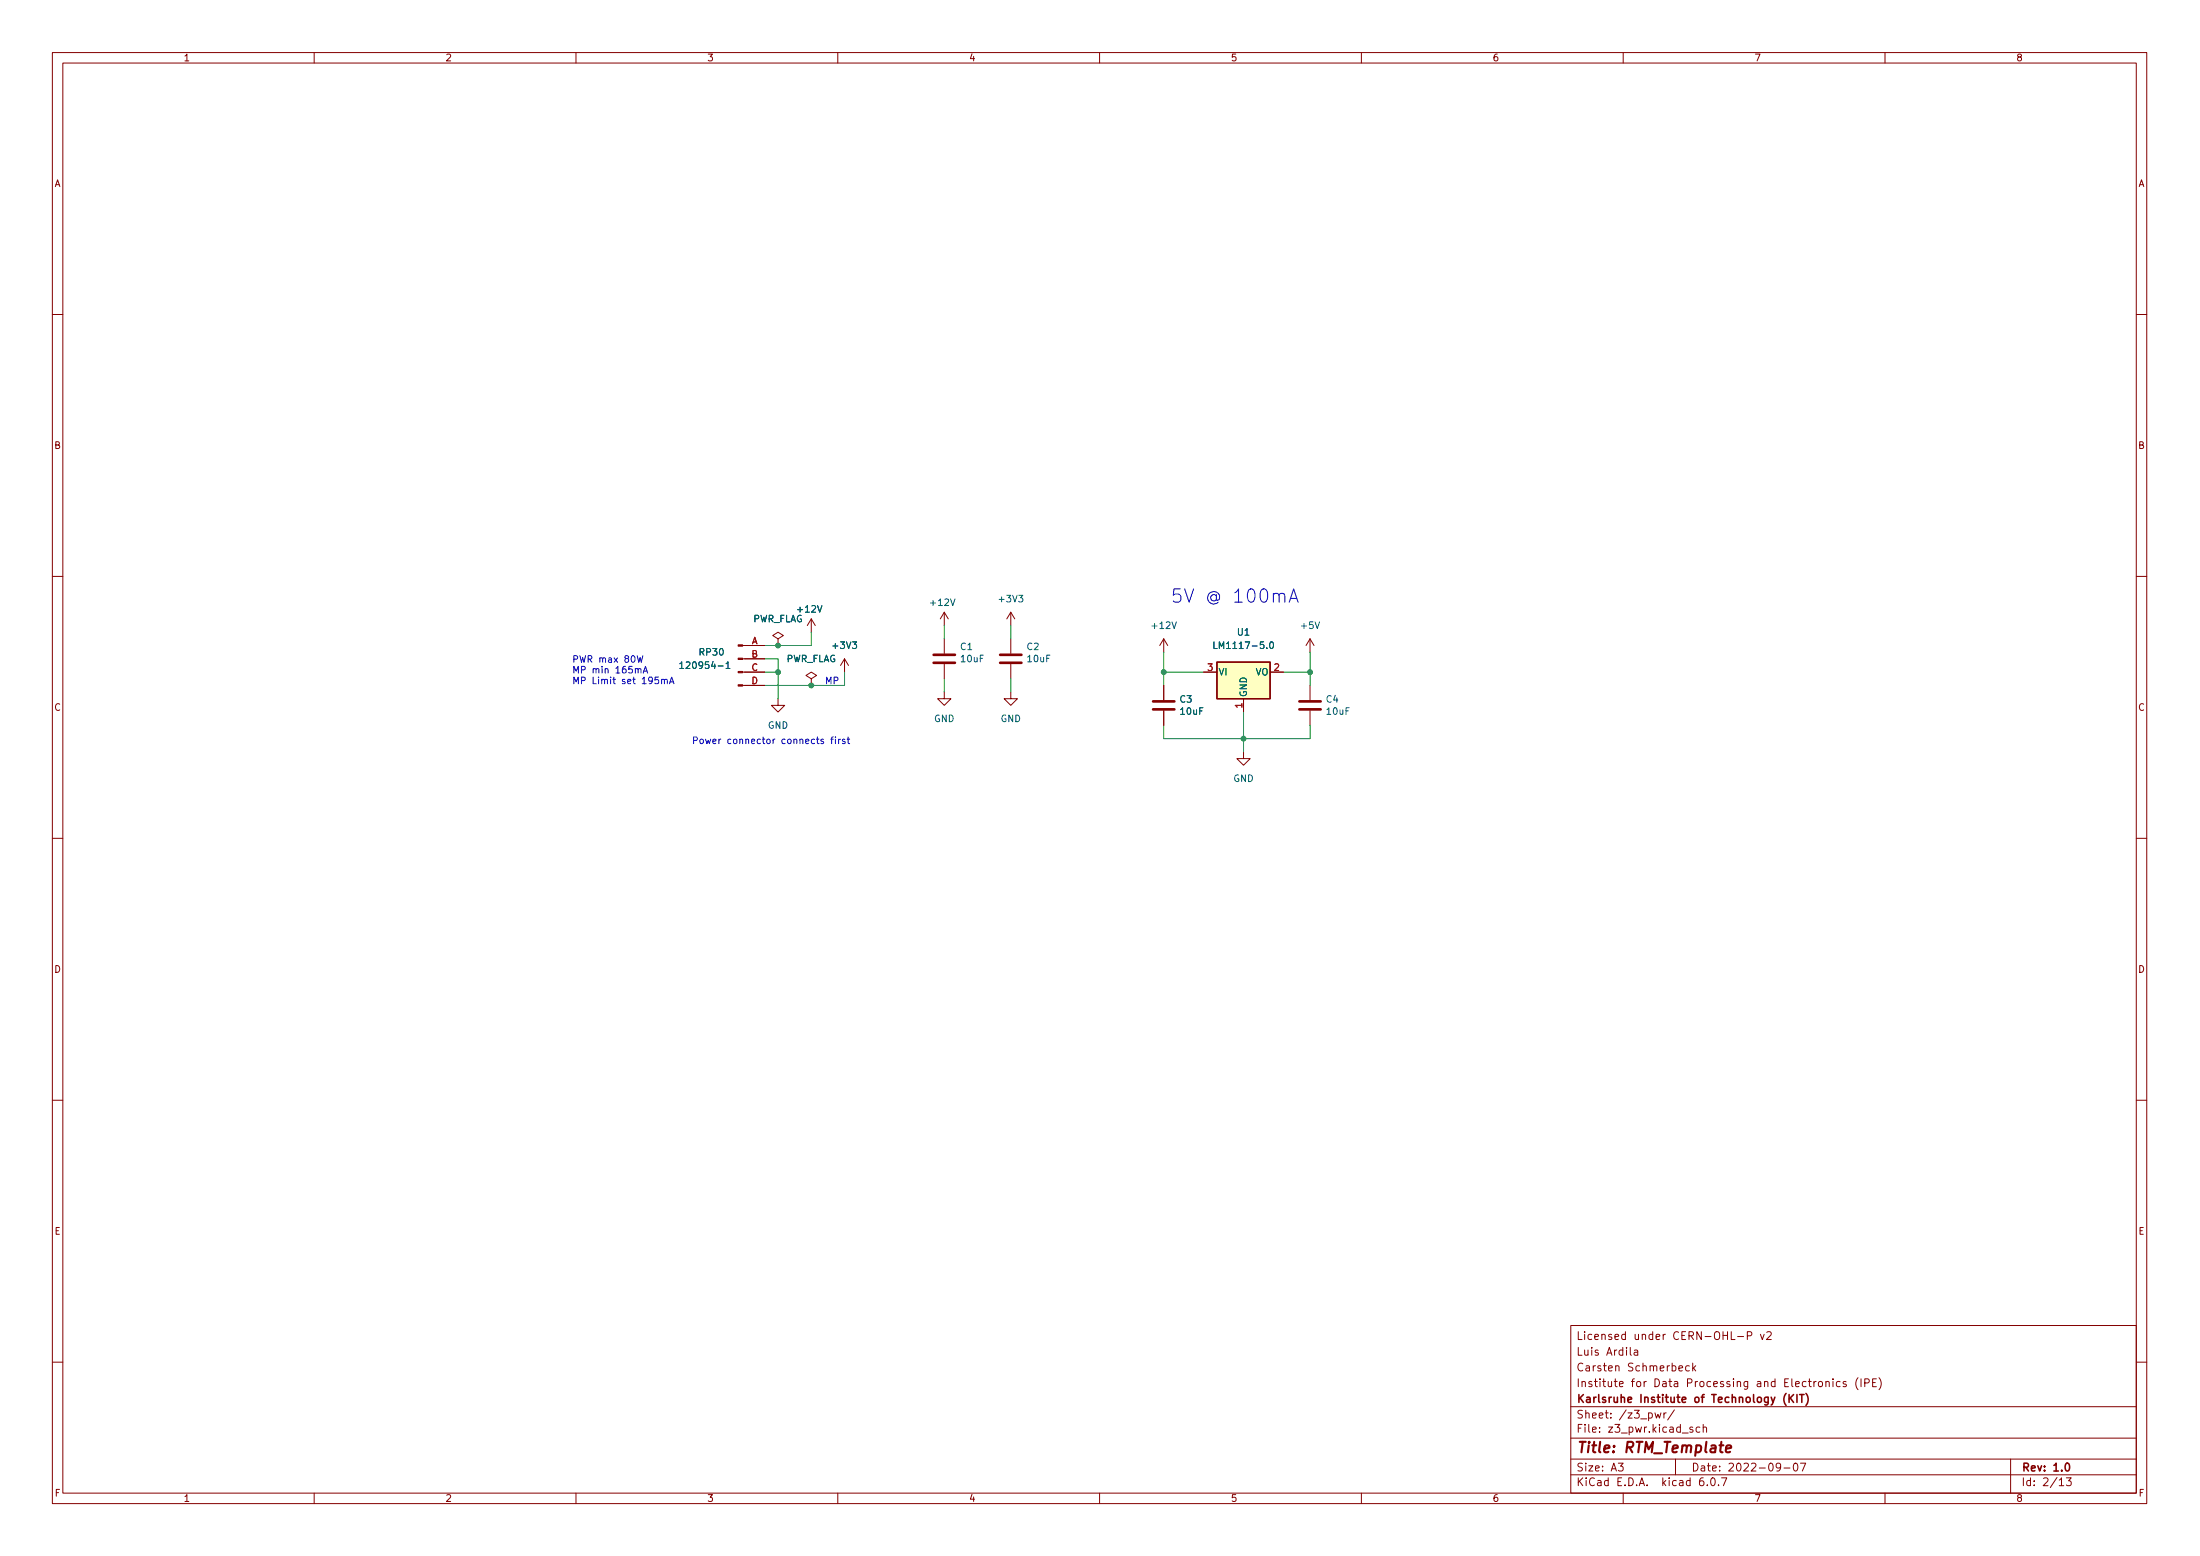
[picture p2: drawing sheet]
<svg xmlns="http://www.w3.org/2000/svg" width="420mm" height="297mm" viewBox="0 0 420 297" stroke-linecap="round" stroke-linejoin="round" font-family="sans-serif">
<g fill="none" stroke="#840000" stroke-width=".19">
<path d="M10 10h400v277h-400zM12 12h396v273h-396zM60 10v2M110 10v2M160 10v2M210 10v2M260 10v2M310 10v2M360 10v2M10 60h2M408 60h2M10 110h2"/>
<path d="M154.9 118.1l.8 1.3M154.9 118.1v2.6M154.9 118.1l-.7 1.3M180.3 116.9l.8 1.2M180.3 116.9v2.5M180.3 116.9l-.7 1.2M193 116.9v2.5M193 116.9l.8 1.2M193 116.9l-.7 1.2M408 110h2M141.8 130.8h4.2M141.8 128.3h4.2"/>
<path d="M141.8 125.8h4.2M141.8 123.2h4.2M148.6 122l1-.7-1-.6-1 .6 1 .7v1.2M148.6 123.2h.1M148.6 133.4v1.3h-1.3l1.3 1.2 1.3-1.2h-1.3M154.9 129.6l1.1-.7-1.1-.6-1 .6 1 .7v1.2M154.9 130.8h.1M161.3 125.8l.8 1.2M161.3 125.8v2.5M161.3 125.8l-.8 1.2M180.3 132.1v1.3h-1.2l1.2 1.3 1.3-1.3h-1.3M180.3 122v2.8"/>
<path d="M180.3 126.8v2.8M193 132.1v1.3h-1.2l1.2 1.3 1.3-1.3h-1.3M193 122v2.8M193 126.8v2.8M222.2 122l-.7 1.2M222.2 122v2.5M222.2 130.8v2.8M222.2 135.7v2.8M222.2 122l.8 1.2M229.9 128.3h2.5M237.5 133.4v2.5M242.6 128.3h2.5"/>
<path d="M250.2 122v2.5M250.2 130.8v2.8M250.2 135.7v2.8M250.2 122l-.8 1.2M250.2 122l.8 1.2M237.5 143.5v1.3h1.3l-1.3 1.3-1.3-1.3h1.3M10 160h2M408 160h2M10 210h2M408 210h2M300 253h108v32h-108zM311.4 257.2v1.3l.2 .2"/>
<path d="M312.1 257.8h.6l.1 .9M312.8 258.1h-.5a.29 .29 0 0 0-.2 .3 .29 .29 0 0 0 .2 .3l.5-.1M331.9 255.1h1.1M333.7 255l.7-.1 .2-.2-.1-.3-.2-.2h-.6v1.5M336.2 254.7l.4 1 .3-1M337.4 254.4l.6-.2 .2 .2 .1 .2-.9 1.1h.9M10 260h2M300 278.5h108M300 274.5h108M300 268.5h108M309.1 279.3h.9l-.5 .6 .4 .1v.7l-.2 .1-.6-.1M316.1 269.7l.3 1 .2-.7 .3 .7 .3-1"/>
<path d="M317.8 269.7v1M318.2 269.7l-.3 .1-.1 .2M319.8 269.1l-1.3 2M320 278.5v3M320.6 261.2l.8-.1-.1-.3-.4-.1-.3 .2 .1 .7h.6M322.6 260.8l-.4-.1-.3 .3 .2 .6h.5M323.3 272.5l-.4-.1-.2 .2 .1 .2 .5 .2v.3h-.6M323.3 260.2v1.5M323.4 261.1l.4 .6M323.8 260.7l-.5 .6M324.6 272.5l-.4-.1-.3 .3 .2 .6h.5M325.3 272.6l.2-.2 .4 .1v.9"/>
<path d="M325.3 271.9v1.5M340.1 280l-.3 .2h-.3l-.3-.2 .2-.6 .4-.1 .2 .2a.99 .99 0 0 1-.4 1.3h-.2M342.7 279.4l.2-.1a.8 .8 0 0 1 .5 .8 .8 .8 0 0 1-.5 .7 1 1 0 0 1-.2-1.4zM343.8 279.3h1.1l-.7 1.5M347.4 263.8l.4-.1 .3 .3v.4l-.3 .3-.4-.1-.1-.2zM348.7 263.9l.2-.2 .4 .1 .1 .9M348.7 263.7v1M350.1 263.2v.2M350.1 263.7v1M351.4 263.8l-.4-.1-.3 .3 .2 .6h.5M352.6 263.8l-.4-.1-.2 .2 .1 .2 .5 .2v.3h-.6M354.9 263a1.72 1.72 0 0 0 0 2.3"/>
<path d="M355.4 263.2v1.5M356.1 264l.7-.1 .2-.2-.1-.3-.2-.2h-.6v1.5M357.6 263.9h.5M358.4 263.2h-.8v1.5h.8M358.9 263a1.72 1.72 0 0 1 0 2.3M384 278.5v6.5M408 260h2M60 285v2M110 285v2M160 285v2M210 285v2M260 285v2"/>
<path d="M300 281.5h108M310 285v2M325.3 282.1a.59 .59 0 0 0-.7 .7v.5l.1 .2 .4 .1 .3-.1v-.5l-.1-.2-.4-.1-.3 .3M326.1 283.5v.1M326.8 282.3l.3-.2a.8 .8 0 0 1 .5 .8 .8 .8 0 0 1-.5 .7l-.3-.1-.1-.5zM328.2 283.5v.1M328.8 282.1h1l-.7 1.5M340.7 280.2h1.2M360 285v2M393.3 282.5l.4-.4v1.5M393.3 283.6h.8M394.6 282.1h1l-.5 .6 .4 .1v.7l-.2 .1-.7-.1"/>
</g>
<path d="M341.1 266a1.73 1.73 0 0 0 0 2.3M341.7 266.2v1.5M341.9 266.9l.6 .8M342.5 266.2l-.8 .9M343.2 266.2v1.5M343.7 266.2h.8M344.1 266.2v1.5M344.9 266a1.73 1.73 0 0 1 0 2.3M394.6 279.4l.2-.1a.8 .8 0 0 1 .5 .8 .8 .8 0 0 1-.5 .7 1 1 0 0 1-.2-1.4z" fill="none" stroke="#840000" stroke-width=".3"/>
<path d="M329.6 276.6l1-.2v-.4l-.6-.1-.3 .3v.9h.7" fill="none" stroke="#840000" stroke-width=".4"/>
<path d="M178.3 126.5h4.1M178.3 125h4.1M191 126.5h4.1M191 125h4.1M220.2 135.4h4.1M220.2 133.9h4.1M248.2 135.4h4M248.2 133.9h4" fill="none" stroke="#840000" stroke-width=".51"/>
<g fill="#840000" stroke="#840000" stroke-width=".19">
<path d="M141 130.7h.8v.3h-.8z"/>
<path d="M141 128.2h.8v.2h-.8z"/>
<path d="M141 125.6h.8v.3h-.8z"/>
<path d="M141 123.1h.8v.3h-.8z"/>
</g>
<path d="M129.8 126.7l.4-.4v1.3M129.8 127.6h.8M138.7 126.7l.3-.4v1.3M138.7 127.6h.7M231.8 122.5v1.3h.6M242.6 122.7l.2-.2a.68 .68 0 0 1 .4 .7 .68 .68 0 0 1-.4 .6l-.3-.5z" fill="none" stroke="#006464" stroke-width=".19"/>
<path d="M232.4 126.4h10.2v7h-10.2z" fill="#ffffc2" stroke="#ffffc2" stroke-width=".19"/>
<path d="M232.4 126.4h10.2v7h-10.2z" fill="none" stroke="#840000" stroke-width=".25"/>
<g fill="none" stroke="#0000c2" stroke-width=".19">
<path d="M246.2 115l.9-2.6 .8 2.6M246.5 114.2h1.2M121.7 125.2l.3 1.2 .2-.9 .3 .9 .3-1.2M121.9 127.8l.2-.2 .3 .1v.8M122.8 128.5l.5-1.3 .4 1.3M123 128.1h.6M125.7 129.3h-.6v.6l.2-.2 .4 .1 .1 .2-.1 .4-.1 .1-.5-.1M126.4 129.8l.1-.1h.3l.1 .8M126.4 129.7v.8M126.9 129.9l.2-.2h.3v.8M127.9 130.5l.4-1.2 .4 1.2M128 130.2h.6"/>
<path d="M157.3 141.2l-.3-.1-.2 .2v.2l.5 .1v.3h-.5M158.6 141.1h.5M159.1 140.7l-.3 .2v1.1M159.6 140.7v.1M159.6 141.1v.9M160.2 141.1v.9M160.5 141.1l-.3 .3M161.4 141.2l-.3-.1-.2 .2v.2l.5 .1v.3h-.5M161.8 141.1h.5M162 140.7v1.1l.3 .2"/>
</g>
<g fill="none" stroke="#009600" stroke-width=".19">
<path d="M180.3 119.4v2.6M193 119.4v2.6M146 125.8h2.6v7.6M146 128.3h2.6M154.9 120.7v2.5h-8.9M161.3 128.3v2.5h-15.3M180.3 129.6v2.5M193 129.6v2.5M222.2 128.3h7.7M222.2 138.5v2.5h28v-2.5M222.2 124.5v6.3M237.5 135.9v7.6"/>
<path d="M245.1 128.3h5.1M250.2 124.5v6.3"/>
</g>
<g fill="#009600" stroke="#009600" stroke-width=".19">
<circle cx="237.5" cy="141" r=".46"/>
<circle cx="250.2" cy="128.3" r=".46"/>
<circle cx="222.2" cy="128.3" r=".46"/>
<circle cx="154.9" cy="130.8" r=".46"/>
<circle cx="148.6" cy="123.2" r=".46"/>
<circle cx="148.6" cy="128.3" r=".46"/>
</g>
<text font-size="3.5" fill="#0000c2" x="223.5" y="115.1">5V @ 100mA</text>
<text font-size="2.8" fill="#840000" x="301" y="277.3">Title: RTM_Template</text>
<g font-size="2.1" fill="#840000">
<text x="301" y="255.8">Licensed under CERN-OHL-P v2</text>
<text x="301" y="261.8">Carsten Schmerbeck</text>
<text x="301" y="258.8">Luis Ardila</text>
<text x="301" y="267.8">Karlsruhe Institute of Technology (KIT)</text>
<text x="301" y="264.8">Institute for Data Processing and Electronics (IPE)</text>
<text x="301" y="273.5">File: z3_pwr.kicad_sch</text>
<text x="301" y="270.8">Sheet: /z3_pwr/</text>
<text x="301" y="280.9">Size: A3</text>
<text x="323" y="280.9">Date: 2022-09-07</text>
<text x="386" y="280.9">Rev: 1.0</text>
<text x="301" y="283.7">KiCad E.D.A. kicad 6.0.7</text>
<text x="386" y="283.7">Id: 2/13</text>
</g>
<g font-size="1.8" fill="#840000">
<text x="35" y="11.7">1</text>
<text x="85" y="11.7">2</text>
<text x="135" y="11.7">3</text>
<text x="185" y="11.7">4</text>
<text x="235" y="11.7">5</text>
<text x="285" y="11.7">6</text>
<text x="335" y="11.7">7</text>
<text x="385" y="11.7">8</text>
<text x="10.3" y="35.7">A</text>
<text x="408.3" y="35.7">A</text>
<text x="10.3" y="85.7">B</text>
<text x="408.3" y="85.7">B</text>
<text x="10.3" y="135.7">C</text>
<text x="408.3" y="135.7">C</text>
<text x="10.3" y="185.7">D</text>
<text x="408.3" y="185.7">D</text>
<text x="10.4" y="235.7">E</text>
<text x="408.4" y="235.7">E</text>
<text x="10.4" y="285.7">F</text>
<text x="35" y="286.7">1</text>
<text x="85" y="286.7">2</text>
<text x="135" y="286.7">3</text>
<text x="185" y="286.7">4</text>
<text x="235" y="286.7">5</text>
<text x="285" y="286.7">6</text>
<text x="335" y="286.7">7</text>
<text x="385" y="286.7">8</text>
<text x="408.4" y="285.7">F</text>
</g>
<g font-size="1.8" fill="#006464">
<text x="143.6" y="118.8">PWR_FLAG</text>
<text x="152.5" y="116.9">+12V</text>
<text x="177.9" y="115.7">+12V</text>
<text x="191" y="115">+3V3</text>
<text x="133.7" y="125.1">RP30</text>
<text x="159.2" y="123.9">+3V3</text>
<text x="183.4" y="124.1">C1</text>
<text x="196.1" y="124.1">C2</text>
<text x="220.2" y="120.1">+12V</text>
<text x="232.7" y="123.9">LM1117-5.0</text>
<text x="236.4" y="121.3">U1</text>
<text x="248.6" y="120.1">+5V</text>
<text x="130.9" y="127.7">120954-1</text>
<text x="150" y="126.4">PWR_FLAG</text>
<text x="183.6" y="126.4">10uF</text>
<text x="196.3" y="126.4">10uF</text>
<text x="232.7" y="128.9">VI</text>
<text x="239.8" y="128.9">VO</text>
<text x="178.4" y="137.8">GND</text>
<text x="191.1" y="137.8">GND</text>
<text x="225.4" y="134.1">C3</text>
<text x="225.5" y="136.4">10uF</text>
<text x="238.1" y="133.1" transform="rotate(-90 238.1 133.1)">GND</text>
<text x="253.3" y="134.1">C4</text>
<text x="253.5" y="136.4">10uF</text>
<text x="146.6" y="139.1">GND</text>
<text x="235.5" y="149.3">GND</text>
</g>
<g font-size="1.8" fill="#a90000">
<text x="143.5" y="123">A</text>
<text x="143.5" y="125.5">B</text>
<text x="143.5" y="128.1">C</text>
<text x="143.5" y="130.6">D</text>
<text x="230.6" y="128.1">3</text>
<text x="243.3" y="128.1">2</text>
<text x="237.2" y="135.1" transform="rotate(-90 237.2 135.1)">1</text>
</g>
<g font-size="1.8" fill="#0000c2">
<text x="109.2" y="126.5">PWR max 80W</text>
<text x="109.2" y="128.5">MP min 165mA</text>
<text x="109.2" y="130.6">MP Limit set 195mA</text>
<text x="157.5" y="130.6">MP</text>
<text x="132.1" y="142">Power connector connects first</text>
</g>
</svg>
